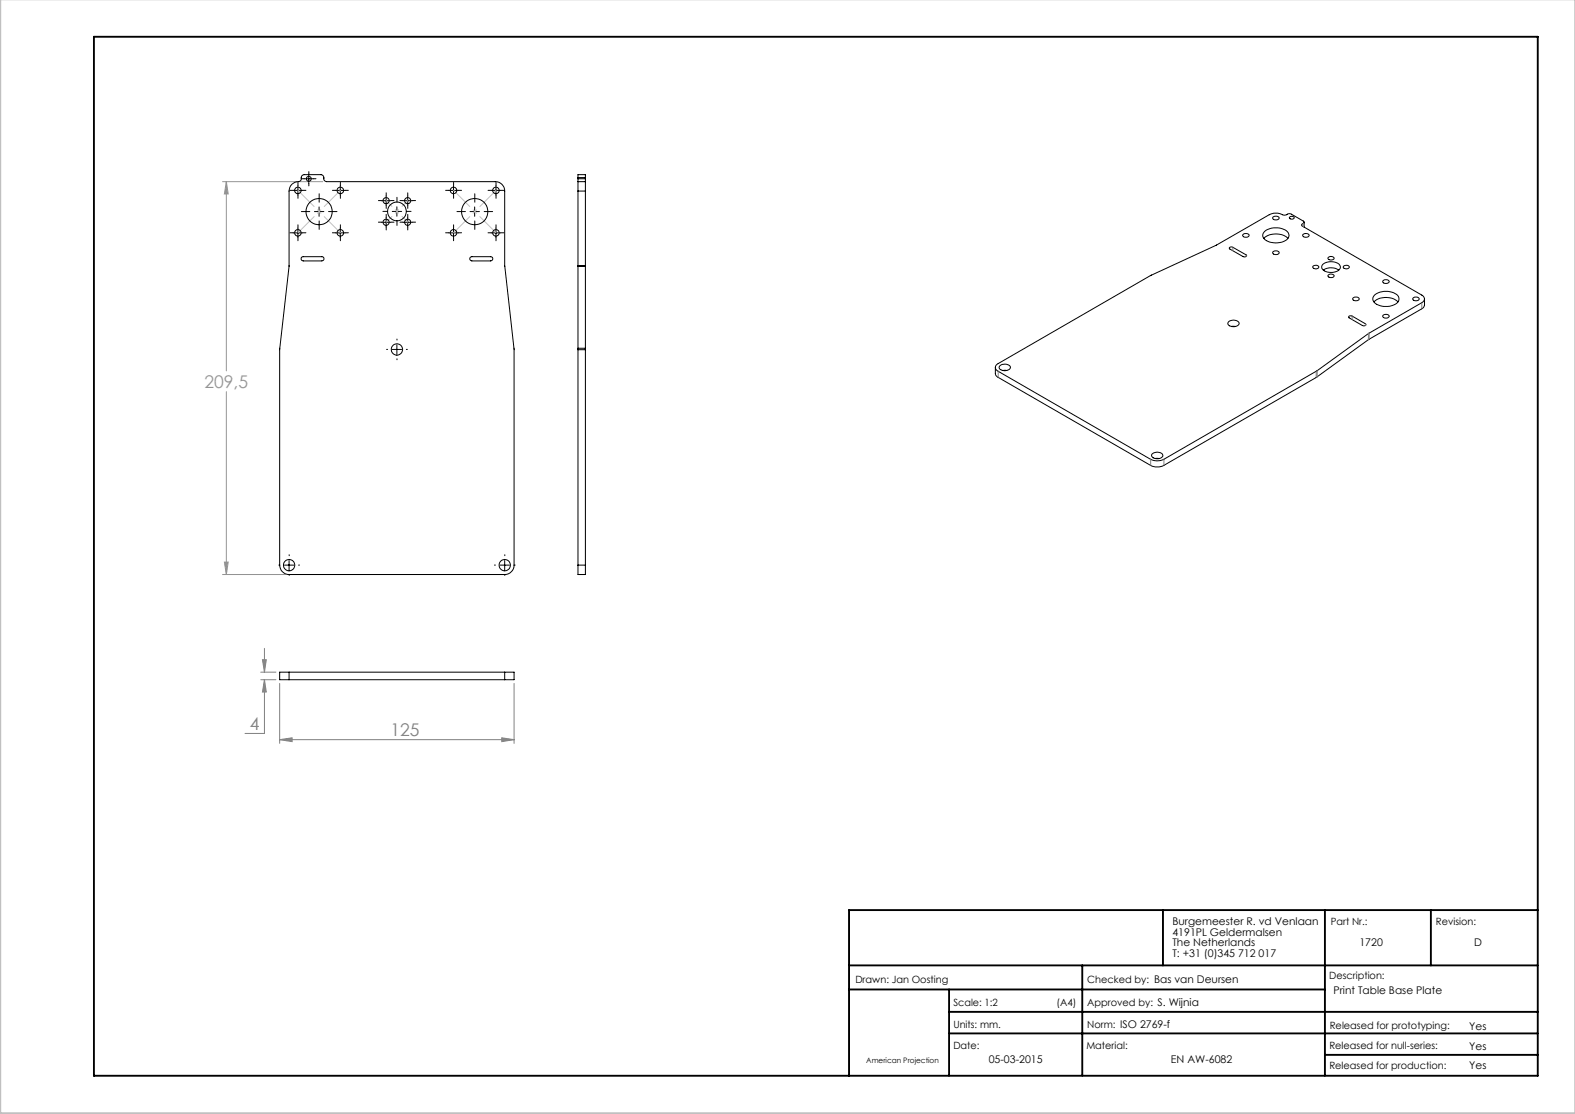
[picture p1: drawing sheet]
<svg xmlns="http://www.w3.org/2000/svg" width="420mm" height="297mm" viewBox="0 0 420 297" stroke-linecap="round" stroke-linejoin="round" font-family="sans-serif">
<path d="M25 9.8h385.1v277h-385.1zM226.4 257.4h183.6M288.6 257.4v29.3M310.1 242.6v14.8M353.3 242.6v44.1M381.6 242.6v14.8M410 242.6h-183.6v44.2M226.4 263.8h126.9M253.1 269.8h156.9M253.1 263.8v22.9M253.2 275.5h156.8M353.3 281.2h56.7" fill="none" stroke="#000" stroke-width=".5"/>
<path d="M.1 -.1v296.9h419.9" fill="none" stroke="#c0c0c0" stroke-width=".5"/>
<path d="M69.5 179.2h4.1M70 175.9h1l-.5 3.3zM70.5 172.9v6.3M69.5 181.2h4.1M70.5 181.2l.5 3.3h-1zM70.5 181.2v14.3h-5.2M74.6 197.2l3.3-.5v1zM74.6 182.2v16M74.6 197.2h62.5M133.8 196.7l3.3 .5-3.3 .5zM137.1 182.2v16" fill="none" stroke="#808080" stroke-width=".27"/>
<path d="M59.3 48.4h26.8M60.4 48.4v50.5M60.4 48.4l.5 3.3h-1.1zM60.4 104.4v48.8M59.3 153.2h16.8M59.8 149.9h1.1l-.5 3.3z" fill="none" stroke="#959595" stroke-width=".27"/>
<g fill="none" stroke="#000" stroke-width=".27" stroke-dasharray="15.2 1.3 1.3 1.3">
<path d="M78.2 50.7h-.9M79.5 49.5v-.9M79.5 52v.9M80.7 50.7h.9M81.1 47.7h-.6M82.4 46.4v-.6M82.4 48.9v.7M82.6 56.4h-2.2M83.6 47.7h.7M85.1 53.9v-2.2M85.1 58.9v2.3M87.6 56.4h2.3"/>
<path d="M89.5 50.7h-.9M90.8 49.5v-.9M90.8 52v.9M92 50.7h.9M101.7 53.5h-.8M101.7 59.2h-.8M103 52.2v-.8M103 54.7v.9M103 58v-.8M103.4 56.4h-1.3M104.2 53.5h.9M104.2 59.2h.9"/>
<path d="M105.9 53.9v-1.3M105.9 58.9v1.2M107.5 53.5h-.8M107.5 59.2h-.8M108.4 56.4h1.2M108.7 52.2v-.8M108.7 54.7v.9M108.7 58v-.8M110 53.5h.8M110 59.2h.8M119.7 50.7h-.9M121 49.5v-.9"/>
<path d="M121 52v.9M122.2 50.7h.9M124.1 56.4h-2.2M126.6 53.9v-2.2M126.6 58.9v2.3M129.1 56.4h2.3M131 50.7h-.9M132.3 49.5v-.9M132.3 52v.9M133.5 50.7h.9M78.2 62.1h-.9M79.5 60.8v-.9"/>
<path d="M79.5 63.3v.9M80.7 62.1h.9M89.5 62.1h-.9M90.8 60.8v-.9M90.8 63.3v.9M92 62.1h.9M103 60.5v.8M108.7 60.5v.8M119.7 62.1h-.9M121 60.8v-.9M121 63.3v.9M122.2 62.1h.9"/>
<path d="M131 62.1h-.9M132.3 60.8v-.9M132.3 63.3v.9M133.5 62.1h.9M103.4 93.2h-.3M105.9 90.7v-.3M105.9 95.7v.2M108.4 93.2h.2M74.6 150.7h-.3M77.1 148.2v-.3M77.1 153.2v.2M79.6 150.7h.3"/>
<path d="M132.1 150.7h-.3M134.6 148.2v-.3M134.6 153.2v.2M137.1 150.7h.3"/>
</g>
<g fill="none" stroke="#000" stroke-width=".27">
<path d="M78.2 50.8h2.5M79.4 49.5v2.5M81.1 47.7h2.5M82.3 46.4v2.5M83.9 56.4h2.5M85.1 55.2v2.5M89.5 50.8h2.5M90.7 49.5v2.5M101.7 53.5h2.5M101.7 59.3h2.5M103 52.2v2.5M103 58v2.5"/>
<path d="M104.6 56.4h2.5M105.8 55.1v2.5M107.5 53.5h2.5M107.5 59.3h2.5M108.7 52.2v2.5M108.7 58v2.5M119.7 50.8h2.5M120.9 49.5v2.5M125.3 56.4h2.5M126.6 55.2v2.5M131 50.8h2.5M132.3 49.5v2.5"/>
<path d="M78.2 62.1h2.5M79.4 60.8v2.5M89.5 62.1h2.5M90.7 60.8v2.5M119.7 62.1h2.5M120.9 60.8v2.5M131 62.1h2.5M132.3 60.8v2.5M104.6 93.2h2.5M105.8 91.9v2.5M75.8 150.7h2.6M77.1 149.4v2.5"/>
<path d="M133.3 150.7h2.6M134.6 149.4v2.5"/>
</g>
<path d="M90.8 50.7l-11.3 11.4M121 50.7l11.3 11.4M132.3 50.7l-11.3 11.4M90.8 62.1l-11.3-11.4" fill="none" stroke="#c0c0c0" stroke-width=".27" stroke-dasharray="15.2 1.3 1.3 1.3" stroke-dashoffset="9.1"/>
<path d="M103 53.5l5.7 5.7M108.7 53.5l-5.7 5.7" fill="none" stroke="#c0c0c0" stroke-width=".27" stroke-dasharray="15.2 1.3 1.3 1.3" stroke-dashoffset="13.1"/>
<path d="M70 175.9h1l-.5 3.3zM70.5 181.2l.5 3.3h-1zM74.6 197.2l3.3-.5v1zM133.8 196.7l3.3 .5-3.3 .5z" fill="#808080"/>
<path d="M60.4 48.4l.5 3.3h-1.1zM59.8 149.9h1.1l-.5 3.3z" fill="#959595"/>
<g fill="none" stroke="#000" stroke-width=".27">
<path d="M77.8 49.1l.8-.5 1-.2a.94 .94 0 0 0 .8-1.2l.3-.5 .4-.1h4.6a1.05 1.05 0 0 1 .7 1.4l.7 .4h45a2.47 2.47 0 0 1 2.5 2.5v20.1l2.5 21.9v57.8a2.53 2.53 0 0 1-2.5 2.5h-57.5a2.53 2.53 0 0 1-2.5-2.5v-57.5l2.5-22.2v-20.1l.2-1zM154.1 48.4v2.5M154.1 47.7v.7M154.1 47.3v-.7h2v.7M154.1 48.4h2M154.1 47.3v.4M154.1 50.9v19.9M154.1 50.9h2M154.1 47.7h2M154.1 47.3h2M156.1 48.4v2.5M156.1 47.7v.7"/>
<path d="M156.1 47.3v.4M156.1 50.9v19.9M339.4 57.9a1.07 1.07 0 0 1 1.7 .3 1 1 0 0 1-1.7-.1zM343.9 57.9a.75 .75 0 0 1 1.2 .2 .71 .71 0 0 1-.7 .3 .71 .71 0 0 1-.5-.5zM347.8 59.2v1.4M80.4 68.6l5.4-.2a.56 .56 0 0 1 .6 .6 .56 .56 0 0 1-.6 .6h-4.9l-.6-.4zM125.4 68.6l5.4-.2a.56 .56 0 0 1 .6 .6 .56 .56 0 0 1-.6 .6h-5l-.5-.4zM154.1 70.8v.2M154.1 71v21.8M154.1 71h2M154.1 70.8h2M156.1 70.8v.2"/>
<path d="M156.1 71v21.8M327.8 66l.5-.2 .5 .1 3.7 2.3-.4 .3-.6-.1-3.6-2zM331.5 62.5a1.03 1.03 0 0 1 1.6 .3 1 1 0 0 1-1.7-.1zM337 63.6a4.8 4.8 0 0 1 6.4 0M337.1 61.8a4.9 4.9 0 0 1 6.5 .3 1.64 1.64 0 0 1-1.3 2.3 4.8 4.8 0 0 1-5.4-1l-.1-1zM339.4 67.1a1.07 1.07 0 0 1 1.7 .3 1 1 0 0 1-1.7-.1zM347.5 62.5a1.07 1.07 0 0 1 1.6 .3 .99 .99 0 0 1-1.7-.1zM350.2 70.9a.87 .87 0 0 1 1.4 .5 .94 .94 0 0 1-1.5-.3zM352.7 70.5a3.4 3.4 0 0 1 4.7 .4 1.52 1.52 0 0 1-1.7 1.7 2.62 2.62 0 0 1-3.2-1.3zM352.9 72a3.6 3.6 0 0 1 4.1 0M354.2 73.3a1.03 1.03 0 0 1 1.6 .3 .92 .92 0 0 1-.9 .4 .92 .92 0 0 1-.8-.6zM354.2 68.6a1.03 1.03 0 0 1 1.6 .3 .92 .92 0 0 1-.9 .4 .92 .92 0 0 1-.8-.5z"/>
<path d="M358.3 70.9a.84 .84 0 0 1 .9-.2 .84 .84 0 0 1 .6 .7 .91 .91 0 0 1-1.6-.3zM360.8 79.5a.86 .86 0 0 1 .9-.4 .86 .86 0 0 1 .7 .8 1.07 1.07 0 0 1-1.7-.3zM366.5 78.8a4.9 4.9 0 0 1 6.4 .3 1.64 1.64 0 0 1-1.2 2.2 4.7 4.7 0 0 1-5.4-1l-.2-.9zM368.8 74.9a1.03 1.03 0 0 1 1.7 .2 .99 .99 0 0 1-1.8-.1zM376.8 79.5a1.03 1.03 0 0 1 1.7 .3 .99 .99 0 0 1-1.8-.2zM379.9 79.7v1.6l-.5 .8-14.3 8.3-13.9 10.1-40.8 23.6a4 4 0 0 1-3.6 0l-40.6-23.5-.7-.7-.1-1.9M154.1 92.8v.4M154.1 92.8h2M154.1 93.2h2M154.1 93.2v57.5M156.1 92.8v.4M156.1 93.2v57.5"/>
<path d="M265.6 97.4l41.4-24 17.4-8 14.1-8.1a5 5 0 0 1 4 .1l1.6-.4 3.5 1.9a.32 .32 0 0 1 .2 .3 .32 .32 0 0 1-.2 .3l-.3 .2a.32 .32 0 0 0-.2 .3 .32 .32 0 0 0 .2 .3l31.8 18.4a1.08 1.08 0 0 1 .8 1 1.08 1.08 0 0 1-.8 1l-14.1 8.2-13.9 10.1-40.7 23.4a4 4 0 0 1-3.6 0l-40.6-23.4-.7-.8zM266.6 97.6a1.91 1.91 0 0 1 2.9 .3 1.74 1.74 0 0 1-3.1 .1zM267.4 98.8h1.1M327.6 85.9a1.89 1.89 0 0 1 2.8 .3 1.74 1.74 0 0 1-3 .1zM328.4 87h1.1M359.8 84.3h.8l3.7 2.3-.4 .3-.6-.1-3.5-2.1-.2-.2zM366.4 80.5a4.8 4.8 0 0 1 6.4 0M368.8 84.1a1.07 1.07 0 0 1 1.7 .3 .99 .99 0 0 1-1.8-.2zM307.2 121.1a1.88 1.88 0 0 1 2.9 .3 1.71 1.71 0 0 1-3 .1zM308 122.2h1.1M154.1 150.7v2.5h2v-2.5M154.1 150.7h2"/>
<path d="M77.1 179.2h-2.5v2h2.5M77.1 179.2v2M77.1 179.2h57.5M134.6 179.2h2.5v2h-2.5M134.6 179.2v2M77.1 181.2h57.5"/>
<circle cx="79.4" cy="50.8" r=".87"/>
<circle cx="82.3" cy="47.7" r=".66"/>
<circle cx="85.1" cy="56.4" r="3.5"/>
<circle cx="90.8" cy="50.8" r=".88"/>
<circle cx="103" cy="53.5" r=".82"/>
<circle cx="103" cy="59.3" r=".82"/>
<circle cx="105.9" cy="56.4" r="2.51"/>
<circle cx="108.7" cy="53.5" r=".82"/>
<circle cx="108.7" cy="59.3" r=".82"/>
<circle cx="120.9" cy="50.8" r=".87"/>
<circle cx="126.6" cy="56.4" r="3.5"/>
<circle cx="132.2" cy="50.8" r=".88"/>
<circle cx="79.4" cy="62.1" r=".87"/>
<circle cx="90.7" cy="62.1" r=".89"/>
<circle cx="120.9" cy="62.1" r=".87"/>
<circle cx="132.2" cy="62.1" r=".89"/>
<circle cx="105.8" cy="93.2" r="1.51"/>
<circle cx="77.1" cy="150.7" r="1.51"/>
<circle cx="134.6" cy="150.7" r="1.51"/>
</g>
<g fill="none" stroke="#808080" stroke-width=".27" stroke-dasharray="6.3 1.3 1.3 1.3 1.3 1.3">
<path d="M347.3 59.7v.6M328.8 65.9v.9M332.3 67.9v.5M347.6 60.4v-.9M266.2 99v1.6M351 99v1.6M360.6 84.3v.9M364.1 86.3v.5M364.9 88.9v1.7M365.1 90.4v-1.6M379.1 80.7v1.6M351.3 100.4v-1.6"/>
<path d="M306.8 122.4v1.7M310.4 124.1v-1.7"/>
</g>
<text font-size="4.7" fill="#959595" x="54.5" y="103.4">209,5</text>
<g font-size="4.7" fill="#808080">
<text x="66.7" y="194.5">4</text>
<text x="104.2" y="196.2">125</text>
</g>
<g font-size="2.8">
<text x="312.7" y="246.7">Burgemeester R. vd Venlaan</text>
<text x="312.7" y="249.5">4191PL Geldermalsen</text>
<text x="312.7" y="252.3">The Netherlands</text>
<text x="312.7" y="255.2">T: +31 (0)345 712 017</text>
<text x="362.5" y="252.3">1720</text>
<text x="393.1" y="252.3">D</text>
<text x="355.6" y="265.1">Print Table Base Plate</text>
<text x="391.8" y="274.5">Yes</text>
<text x="391.8" y="279.8">Yes</text>
<text x="263.7" y="283.4">05-03-2015</text>
<text x="312.2" y="283.4">EN AW-6082</text>
<text x="391.8" y="285.1">Yes</text>
</g>
<g font-size="2.7">
<text x="354.9" y="246.7">Part Nr.:</text>
<text x="382.9" y="246.7">Revision:</text>
<text x="228.1" y="262.1">Drawn: Jan Oosting</text>
<text x="289.9" y="262.1">Checked by: Bas van Deursen</text>
<text x="354.5" y="260.9">Description:</text>
<text x="254.2" y="268.1">Scale: 1:2</text>
<text x="281.8" y="268.1">(A4)</text>
<text x="289.9" y="268.1">Approved by: S. Wijnia</text>
<text x="254.2" y="274.2">Units: mm.</text>
<text x="289.9" y="274.2">Norm: ISO 2769-f</text>
<text x="354.6" y="274.4">Released for prototyping:</text>
<text x="254.2" y="279.8">Date:</text>
<text x="289.7" y="279.8">Material:</text>
<text x="354.5" y="279.8">Released for null-series:</text>
<text x="354.5" y="285">Released for production:</text>
</g>
<text font-size="2" x="231" y="283.3">American Projection</text>
</svg>
